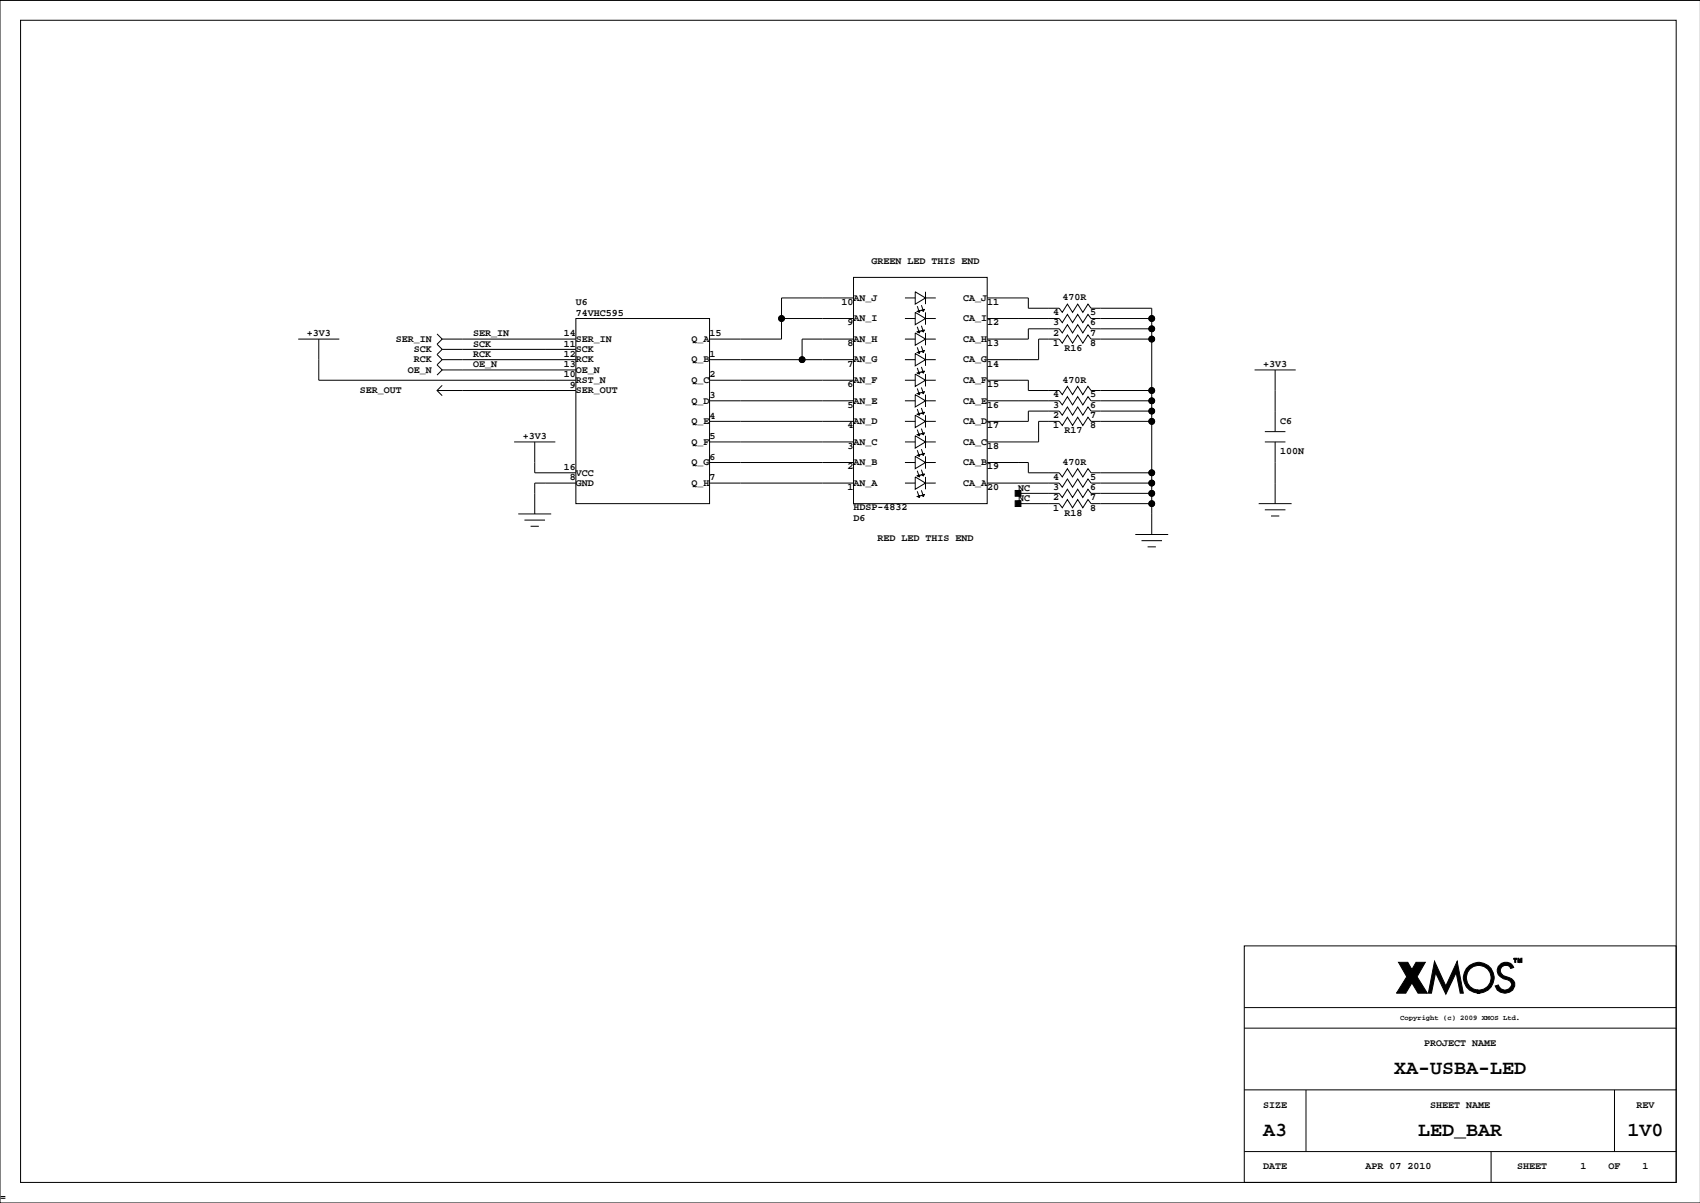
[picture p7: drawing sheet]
<svg xmlns="http://www.w3.org/2000/svg" width="420mm" height="297mm" viewBox="0 0 420 297" stroke-linecap="round" stroke-linejoin="round" font-family="sans-serif">
<g fill="none" stroke="#000" stroke-width=".25">
<path d="M5.1 5h408.8v287h-408.8zM419.9 .1h-419.9v296.9h419.9M142.2 78.6h33v45.8h-33zM193 78.6h17.8M210.8 68.5h33v55.9h-33zM210.8 73.6h-17.8v10.1h-17.8M223.5 78.6h2.5zM223.5 73.6h2.5zM226 77.1l2.5 1.5-2.5 1.6zM226 72l2.5 1.6-2.5 1.5zM226.5 76.9l.8-.3-.3 .5zM226.5 75.6l.5 1.5"/>
<path d="M227.5 76.6l.8-.2-.3 .5zM227.5 75.3l.5 1.6M228.5 78.6h2.6zM228.5 73.6h2.6zM228.5 72v3.1M228.5 77.1v3.1M243.8 78.6h17.8l.7 1.1 1.3-2.1 1.3 2.1 1.2-2.1 1.3 2.1 1.3-2.1 .7 1h15M243.8 73.6h10.1v2.5h7.7l.7 1 1.3-2 1.3 2 1.2-2 1.3 2 1.3-2 .7 1h15v55.9M73.6 83.7h10.2M78.7 83.7v10.2h63.5M107.9 82.5l1.3 1.2-1.3 1.3 1.3 1.3-1.3 1.2 1.3 1.3-1.3 1.3 1.3 1.2-1.3 1.3M107.9 96.4h34.3"/>
<path d="M109.2 95.2l-1.3 1.2 1.3 1.3M109.2 83.7h33M109.2 88.8h33M109.2 91.3h33M109.2 86.3h33M175.2 99h35.6M175.2 93.9h35.6M175.2 88.8h35.6M210.8 83.7h-12.7v5.1M223.5 99h2.5zM223.5 93.9h2.5zM223.5 88.8h2.5z"/>
<path d="M223.5 83.7h2.5zM226 97.4l2.5 1.6-2.5 1.5zM226 92.4l2.5 1.5-2.5 1.5zM226 87.3l2.5 1.5-2.5 1.5zM226 82.2l2.5 1.5-2.5 1.6zM226.5 81.9l.8-.2-.3 .5zM226.5 97.2l.8-.3-.3 .5zM226.5 92.1l.8-.2-.3 .5zM226.5 87l.8-.2-.3 .5zM226.5 80.7l.5 1.5M226.5 95.9l.5 1.5M226.5 90.8l.5 1.6"/>
<path d="M226.5 85.8l.5 1.5M227.5 81.7l.8-.3-.3 .5zM227.5 96.9l.8-.2-.3 .5zM227.5 91.9l.8-.3-.3 .5zM227.5 86.8l.8-.3-.3 .5zM227.5 80.4l.5 1.5M227.5 95.7l.5 1.5M227.5 90.6l.5 1.5M227.5 85.5l.5 1.5M228.5 99h2.6zM228.5 93.9h2.6zM228.5 88.8h2.6z"/>
<path d="M228.5 83.7h2.6zM228.5 82.2v3.1M228.5 87.3v3M228.5 92.4v3M228.5 97.4v3.1M243.8 99h17.8l.7 1 1.3-2.1 1.3 2.1 1.2-2.1 1.3 2.1 1.3-2.1 .7 1.1h15M243.8 93.9h10.1v2.5h7.7l.7 1 1.3-2 1.3 2 1.2-2 1.3 2 1.3-2 .7 1h15M284.4 83.7h-15l-.7-1-1.3 2-1.3-2-1.2 2-1.3-2-1.3 2-.7-1h-5.1v5.1h-12.7M284.4 81.2h-15l-.7-1-1.3 2-1.3-2-1.2 2-1.3-2-1.3 2-.7-1h-7.7v2.5h-10.1M309.8 91.3h10.2M314.9 91.3v15.3M127 109.1h10.1"/>
<path d="M132.1 109.1v7.6h10.1M142.2 119.3h-10.1v7.6M175.2 109.1h35.6M175.2 114.2h35.6M175.2 104h35.6M175.2 119.3h35.6M223.5 119.3h2.5zM223.5 114.2h2.5zM223.5 109.1h2.5zM223.5 104h2.5zM226 117.8l2.5 1.5-2.5 1.5zM226 112.7l2.5 1.5-2.5 1.5z"/>
<path d="M226 107.6l2.5 1.5-2.5 1.5zM226 102.5l2.5 1.5-2.5 1.6zM226.5 117.5l.8-.3-.3 .6zM226.5 112.4l.8-.2-.3 .5zM226.5 107.3l.8-.2-.3 .5zM226.5 102.3l.8-.3-.3 .5zM226.5 116.2l.5 1.6M226.5 111.2l.5 1.5M226.5 106.1l.5 1.5M226.5 101l.5 1.5M227.5 117.2l.8-.2-.3 .5zM227.5 112.2l.8-.3-.3 .5z"/>
<path d="M227.5 107.1l.8-.3-.3 .5zM227.5 102l.8-.2-.3 .5zM227.5 116l.5 1.5M227.5 110.9l.5 1.5M227.5 105.8l.5 1.5M227.5 100.7l.5 1.6M228.5 119.3h2.6zM228.5 114.2h2.6zM228.5 109.1h2.6zM228.5 104h2.6zM228.5 102.5v3.1M228.5 107.6v3"/>
<path d="M228.5 112.7v3M228.5 117.8v3M243.8 119.3h17.8l.7 1 1.3-2 1.3 2 1.2-2 1.3 2 1.3-2 .7 1h15M243.8 114.2h10.1v2.5h7.7l.7 1.1 1.3-2.1 1.3 2.1 1.2-2.1 1.3 2.1 1.3-2.1 .7 1h15M284.4 104h-15l-.7-1-1.3 2.1-1.3-2.1-1.2 2.1-1.3-2.1-1.3 2.1-.7-1.1h-5.1v5.1h-12.7M284.4 101.5h-15l-.7-1-1.3 2-1.3-2-1.2 2-1.3-2-1.3 2-.7-1h-7.7v2.5h-10.1M312.3 109.1h5.1M312.3 106.6h5.1M314.9 109.1v15.3M128 126.9h8.1M129.5 128.4h5.1M131 129.9h2.1"/>
<path d="M226.5 122.6l.8-.3-.3 .5zM226.5 121.3l.5 1.5M227.5 122.3l.8-.2-.3 .5zM227.5 121.1l.5 1.5M251.4 124.4h10.2l.7 1 1.3-2.1 1.3 2.1 1.2-2.1 1.3 2.1 1.3-2.1 .7 1.1h15M251.4 121.8h10.2l.7 1 1.3-2 1.3 2 1.2-2 1.3 2 1.3-2 .7 1h15M280.4 132h8.1M281.9 133.5h5.1M283.4 135h2M310.8 124.4h8.2M312.3 125.9h5.1M313.9 127.4h2"/>
<path d="M307.3 233.6h106.6v58.4h-106.6zM307.3 248.8h106.6M307.3 253.9h106.6M307.3 269.1h106.6M322.5 269.1v15.2M398.7 269.1v15.2M307.3 284.3h106.6M368.2 284.3v7.7"/>
<circle cx="193" cy="78.6" r=".71"/>
<circle cx="284.4" cy="78.6" r=".71"/>
<circle cx="198.1" cy="88.8" r=".71"/>
<circle cx="284.4" cy="99" r=".71"/>
<circle cx="284.4" cy="83.7" r=".71"/>
<circle cx="284.4" cy="96.4" r=".71"/>
<circle cx="284.4" cy="81.2" r=".71"/>
<circle cx="284.4" cy="119.3" r=".71"/>
<circle cx="284.4" cy="104" r=".71"/>
<circle cx="284.4" cy="101.5" r=".71"/>
<circle cx="284.4" cy="116.7" r=".71"/>
<circle cx="284.4" cy="124.4" r=".71"/>
<circle cx="284.4" cy="121.8" r=".71"/>
</g>
<g fill="#000" stroke="#000" stroke-width=".25">
<path d="M250.7 121.1h1.4v1.4h-1.4z" fill-rule="evenodd"/>
<path d="M250.7 123.6h1.4v1.5h-1.4z" fill-rule="evenodd"/>
<path d="M370 238.6a2.13 2.13 0 0 1 2-1 2.13 2.13 0 0 1 1.8 1.3l-.8 .2a1.34 1.34 0 0 0-2.1-.3 1.34 1.34 0 0 0 .4 2.1 3.7 3.7 0 0 1 2.8 1.8 2.46 2.46 0 0 1-2.1 2.5 2.46 2.46 0 0 1-2.8-1.7l.8-.3a1.68 1.68 0 0 0 1.8 1.3 1.68 1.68 0 0 0 1.5-1.6 1.95 1.95 0 0 0-2-1.2 2.11 2.11 0 0 1-1.3-3.1z" fill-rule="evenodd"/>
<path d="M373.8 236.6h.8v.3h-.3v.7h-.2v-.7h-.3z" fill-rule="evenodd"/>
<path d="M374.8 236.6h.3l.2 .5 .3-.5h.2v1h-.2v-.5l-.3 .5-.2-.5v.5h-.3z" fill-rule="evenodd"/>
<path d="M345.4 237.6h2.2l1.1 1.8 1-1.8h2.3l-2.1 3.6 2.6 4h-2.3l-1.5-2.5-1.6 2.5h-2.2l2.5-4z" fill-rule="evenodd"/>
<path d="M354.2 237.4l2.8 6.1 2.8-6.1 1.6 7.8h-.8l-1-5-2.6 5.3-2.5-5.3-1 5h-.8z" fill-rule="evenodd"/>
<path d="M362.1 239.1a3.8 3.8 0 0 1 6.5 .8 3.8 3.8 0 0 1-3.7 5.3v-.7a3.1 3.1 0 0 0 3.1-4.1 3.1 3.1 0 0 0-4.9-1.2 3.1 3.1 0 0 0 .8 5l1 .3v.7h.5a3.8 3.8 0 0 1-3.6-2 3.8 3.8 0 0 1 .3-4.1z" fill-rule="evenodd"/>
<circle cx="193" cy="78.6" r=".71"/>
<circle cx="284.4" cy="78.6" r=".71"/>
<circle cx="198.1" cy="88.8" r=".71"/>
<circle cx="284.4" cy="99" r=".71"/>
<circle cx="284.4" cy="83.7" r=".71"/>
<circle cx="284.4" cy="96.4" r=".71"/>
<circle cx="284.4" cy="81.2" r=".71"/>
<circle cx="284.4" cy="119.3" r=".71"/>
<circle cx="284.4" cy="104" r=".71"/>
<circle cx="284.4" cy="101.5" r=".71"/>
<circle cx="284.4" cy="116.7" r=".71"/>
<circle cx="284.4" cy="124.4" r=".71"/>
<circle cx="284.4" cy="121.8" r=".71"/>
</g>
<g font-size="4.9">
<text x="344.3" y="265.2">XA-USBA-LED</text>
<text x="311.9" y="280.4">A3</text>
<text x="350.2" y="280.4">LED_BAR</text>
<text x="401.9" y="280.4">1V0</text>
</g>
<g font-size="2.5">
<text x="215.2" y="65.3">GREEN LED THIS END</text>
<text x="142.2" y="77.9">74VHC595</text>
<text x="142.2" y="75.4">U6</text>
<text x="207.8" y="75.3">10</text>
<text x="210.8" y="74.3">AN_J</text>
<text x="237.9" y="74.3">CA_J</text>
<text x="243.8" y="75.3">11</text>
<text x="260.1" y="77.8">4</text>
<text x="262.4" y="74.1">470R</text>
<text x="269.2" y="77.8">5</text>
<text x="75.8" y="83">+3V3</text>
<text x="116.8" y="83">SER_IN</text>
<text x="139.2" y="83">14</text>
<text x="175.2" y="83">15</text>
<text x="209.3" y="80.4">9</text>
<text x="210.8" y="79.3">AN_I</text>
<text x="237.9" y="79.3">CA_I</text>
<text x="243.8" y="80.4">12</text>
<text x="260.1" y="80.4">3</text>
<text x="260.1" y="82.9">2</text>
<text x="269.2" y="82.9">7</text>
<text x="269.2" y="80.4">6</text>
<text x="97.8" y="84.4">SER_IN</text>
<text x="102.2" y="87">SCK</text>
<text x="102.2" y="89.5">RCK</text>
<text x="116.8" y="85.6">SCK</text>
<text x="116.8" y="88.1">RCK</text>
<text x="139.2" y="88.1">12</text>
<text x="139.2" y="85.6">11</text>
<text x="142.2" y="84.4">SER_IN</text>
<text x="142.2" y="87">SCK</text>
<text x="142.2" y="89.5">RCK</text>
<text x="170.8" y="89.5">Q_B</text>
<text x="170.8" y="84.4">Q_A</text>
<text x="175.2" y="88.1">1</text>
<text x="209.3" y="85.4">8</text>
<text x="210.8" y="89.5">AN_G</text>
<text x="210.8" y="84.4">AN_H</text>
<text x="237.9" y="89.5">CA_G</text>
<text x="237.9" y="84.4">CA_H</text>
<text x="243.8" y="85.4">13</text>
<text x="260.1" y="85.4">1</text>
<text x="262.9" y="86.7">R16</text>
<text x="269.2" y="85.4">8</text>
<text x="100.7" y="92">OE_N</text>
<text x="116.8" y="90.6">OE_N</text>
<text x="139.2" y="93.2">10</text>
<text x="139.2" y="90.6">13</text>
<text x="140.7" y="95.7">9</text>
<text x="142.2" y="92">OE_N</text>
<text x="142.2" y="94.6">RST_N</text>
<text x="170.8" y="94.6">Q_C</text>
<text x="175.2" y="93.2">2</text>
<text x="209.3" y="90.5">7</text>
<text x="209.3" y="95.6">6</text>
<text x="210.8" y="94.6">AN_F</text>
<text x="237.9" y="94.6">CA_F</text>
<text x="243.8" y="90.5">14</text>
<text x="243.8" y="95.6">15</text>
<text x="262.4" y="94.5">470R</text>
<text x="311.9" y="90.6">+3V3</text>
<text x="88.9" y="97.1">SER_OUT</text>
<text x="142.2" y="97.1">SER_OUT</text>
<text x="170.8" y="99.7">Q_D</text>
<text x="175.2" y="98.3">3</text>
<text x="209.3" y="100.7">5</text>
<text x="210.8" y="99.7">AN_E</text>
<text x="237.9" y="99.7">CA_E</text>
<text x="243.8" y="100.7">16</text>
<text x="260.1" y="98.1">4</text>
<text x="260.1" y="100.7">3</text>
<text x="269.2" y="100.7">6</text>
<text x="269.2" y="98.1">5</text>
<text x="170.8" y="104.7">Q_E</text>
<text x="175.2" y="103.3">4</text>
<text x="209.3" y="105.7">4</text>
<text x="210.8" y="104.7">AN_D</text>
<text x="237.9" y="104.7">CA_D</text>
<text x="243.8" y="105.7">17</text>
<text x="260.1" y="105.7">1</text>
<text x="260.1" y="103.2">2</text>
<text x="262.9" y="107">R17</text>
<text x="269.2" y="105.7">8</text>
<text x="269.2" y="103.2">7</text>
<text x="316.2" y="104.6">C6</text>
<text x="129.1" y="108.4">+3V3</text>
<text x="170.8" y="109.8">Q_F</text>
<text x="175.2" y="108.4">5</text>
<text x="175.2" y="113.5">6</text>
<text x="209.3" y="110.8">3</text>
<text x="210.8" y="109.8">AN_C</text>
<text x="237.9" y="109.8">CA_C</text>
<text x="243.8" y="110.8">18</text>
<text x="316.2" y="112.1">100N</text>
<text x="139.2" y="116">16</text>
<text x="140.7" y="118.6">8</text>
<text x="142.2" y="117.4">VCC</text>
<text x="142.2" y="120">GND</text>
<text x="170.8" y="114.9">Q_G</text>
<text x="170.8" y="120">Q_H</text>
<text x="175.2" y="118.6">7</text>
<text x="209.3" y="115.9">2</text>
<text x="210.8" y="114.9">AN_B</text>
<text x="210.8" y="120">AN_A</text>
<text x="237.9" y="120">CA_A</text>
<text x="237.9" y="114.9">CA_B</text>
<text x="243.8" y="115.9">19</text>
<text x="260.1" y="118.4">4</text>
<text x="262.4" y="114.8">470R</text>
<text x="269.2" y="118.4">5</text>
<text x="209.3" y="121">1</text>
<text x="210.8" y="125.8">HDSP-4832</text>
<text x="243.8" y="121">20</text>
<text x="251.4" y="121.1">NC</text>
<text x="251.4" y="123.7">NC</text>
<text x="260.1" y="121">3</text>
<text x="260.1" y="123.5">2</text>
<text x="269.2" y="123.5">7</text>
<text x="269.2" y="121">6</text>
<text x="210.8" y="128.6">D6</text>
<text x="260.1" y="126.1">1</text>
<text x="262.9" y="127.3">R18</text>
<text x="269.2" y="126.1">8</text>
<text x="216.7" y="133.7">RED LED THIS END</text>
<text x="351.7" y="258.2">PROJECT NAME</text>
<text x="311.9" y="273.5">SIZE</text>
<text x="353.2" y="273.5">SHEET NAME</text>
<text x="404.1" y="273.5">REV</text>
<text x="311.9" y="288.7">DATE</text>
<text x="337.2" y="288.7">APR 07 2010</text>
<text x="374.7" y="288.7">SHEET</text>
<text x="390.3" y="288.7">1</text>
<text x="397.2" y="288.7">OF</text>
<text x="405.6" y="288.7">1</text>
<text x="0" y="296.3">=</text>
</g>
<text font-size="1.8" x="345.8" y="251.8">Copyright (c) 2009 XMOS Ltd.</text>
</svg>
